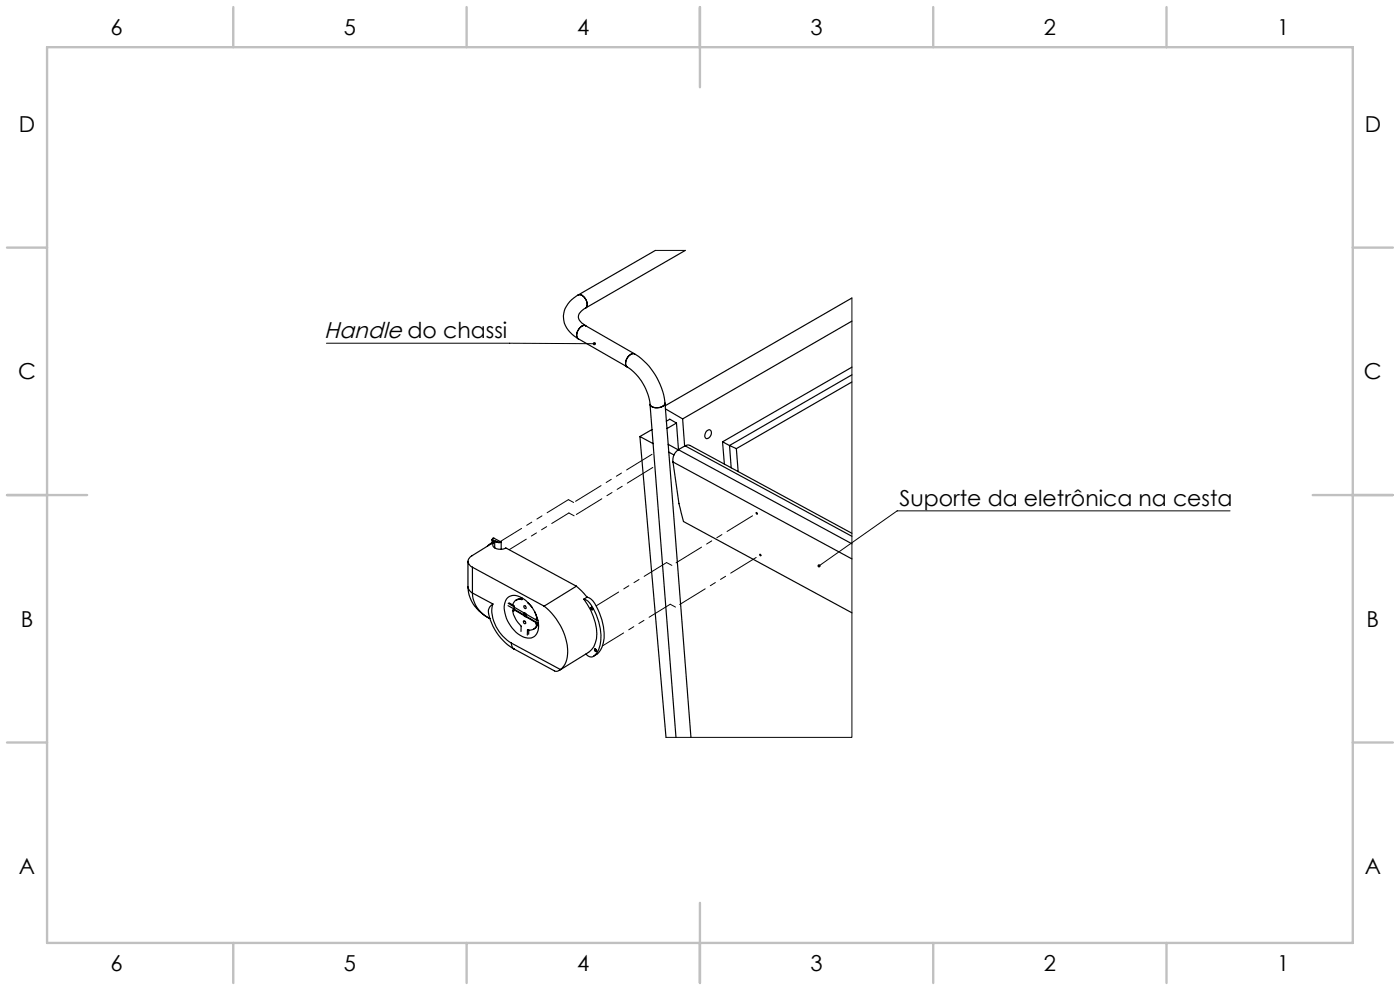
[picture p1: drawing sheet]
<svg xmlns="http://www.w3.org/2000/svg" width="297mm" height="210mm" viewBox="0 0 297 210" stroke-linecap="round" stroke-linejoin="round" font-family="sans-serif">
<path d="M139 53.1h6.4M69.3 72.8l56.8 .1M180.7 63.2v93.2h-39.4M260.9 108.4h-70.6l-16.6 11.6" fill="none" stroke="#000" stroke-width=".21"/>
<g fill="none" stroke="#c0c0c0" stroke-width=".5">
<path d="M10 10h277v190h-277zM49.5 1.5v8.5M99 1.5v8.5M148.5 1.5v17M198 1.5v8.5M247.5 1.5v8.5M1.5 52.5h8.5M287 52.5h8.5M1.5 105h17M278.5 105h17M1.5 157.5h8.5M287 157.5h8.5"/>
<path d="M148.5 191.5v17M49.5 200v8.5M99 200v8.5M198 200v8.5M247.5 200v8.5"/>
</g>
<path d="M173.5 119.8l-.1 .3 .3-.1-.2 .2a.34 .34 0 0 0 .5 .1 .34 .34 0 0 0 0-.5 .34 .34 0 0 0-.5 0zM125.9 72.6a.35 .35 0 0 0 0 .6 .35 .35 0 0 0 .5-.3h-.3h.3l-.3-.3z" fill="#000"/>
<g fill="none" stroke="#000" stroke-width=".25">
<path d="M139 53.1l-16.3 9.5M145.4 53.1l-21.2 12.2M122.7 62.6a5.2 5.2 0 0 0-3 6 6.6 6.6 0 0 0 3 3.3M122.7 62.6a1.86 1.86 0 0 1 1.8 2.3l-.3 .4M122.7 62.6a1.88 1.88 0 0 1 1.8 2.4l-.3 .3M122.7 71.9l10.3 5.9M124.2 65.3a2.48 2.48 0 0 0-1.5 2.1 3.1 3.1 0 0 0 1.5 1.7M124.2 69.1a1.88 1.88 0 0 0-1.8 2.4l.3 .4M124.2 69.1a1.86 1.86 0 0 0-1.8 2.3l.3 .5M124.2 69.1l10.4 6M133 77.8a11 11 0 0 1 4.9 8M134.6 75.1a14.3 14.3 0 0 1 6.5 10.4"/>
<path d="M134.6 75.1a1.91 1.91 0 0 0-1.7 2.6l.1 .1M134.6 75.1a1.86 1.86 0 0 0-1.6 2.7M180.7 68.1l-35.9 20.8M180.7 77.9l-27.4 15.8M180.7 63.2l-39.6 22.9M180.7 79.5l-25.9 15M135.7 92.6l2.9 1.5M135.7 92.6l5.6 63.8M137.9 85.8l5.5 70.6M138.3 91.1l-2.6 1.5M141.1 85.5a1.99 1.99 0 0 1-3.1 .6l-.1-.3M141.1 85.5a1.86 1.86 0 0 1-2.5 .9l-.5-.3-.2-.3"/>
<path d="M141.1 85.5l5.5 70.9M141.2 86.7l3.6 2.2M141.4 89.4l.7-.5 1.4 .8M141.7 94.3l2.2 1.1M141.9 95.9l1.1 .6M142.8 98l1.2 8.8 1 3.8 35.7 19.4M142.8 98l37.9 20.6M143.5 89.7l-2 1.2M143.5 89.7l.4 5.7M143.9 95.4a2.68 2.68 0 0 0-1.1 2.6M143.9 95.4l36.8 19.9M144.8 88.9l.4 5.7"/>
<path d="M145.3 94.6l.5-.2 .6 .1 34.3 18.6M145.3 94.6l-1.4 .8M145.3 94.6l35.4 19.2M149.9 91.5a.61 .61 0 0 1 .8-.2 .61 .61 0 0 1 .2 .8 .82 .82 0 0 1-1.3 .7l-.1-.6zM153.3 93.7l1.5 .8M153.3 93.7l.4 4.8M154.8 94.5l1.4 .7M154.8 94.5l.3 4.7M156.2 95.2l.4 4.8M180.7 81l-24.5 14.2M99.3 119.1v5.4M104.1 115.3l-.7 .5"/>
<path d="M104.1 115.3h.2M104.4 114.5l.1 .2M104.4 114.5v.6M104.5 114.7l.3 .1M104.5 114.7v.3M104.8 114.2h-.2l-.2 .3M104.8 114.2l-.3 .5M104.8 114.9h.2M104.8 114.9l-.7 .4M104.8 114.2l1.4 .7M105 115a.77 .77 0 0 0-.4 .8 .77 .77 0 0 0 .7 .6l1.1 .1 .9-.3 15 8.1M105 115v1.2"/>
<path d="M105 114.9l-4.9 3a1.29 1.29 0 0 0-.8 1.2 1.29 1.29 0 0 0 .9 1.2M105 114.9h.1M105.1 114.9h.2a.89 .89 0 0 0 1 .1M105.1 114.9l-.1 .1M105.2 114.8l-.4 .1M105.2 114.8l-.2 .1M105.2 114.8l.1 .1M106.2 114.9l-.8 .1M106.2 114.9l.1 .1M106.3 115h-.9M106.3 115h.1M106.3 115v1.5"/>
<path d="M161.2 117.6l.2 .1v.2l-.2-.1zM99.3 124.5a7.7 7.7 0 0 0 4.6 6.7M99.3 124.5l.4 .8 .5 .5M100.2 125.8a6.3 6.3 0 0 0 3.7 5.4M100.2 125.8l4.4 2.3M100.2 120.3v5.5M100.2 120.3l15.2 8.3M104.6 128.1a2 2 0 0 0-.8 2.7 11.4 11.4 0 0 0 5.3 6.9M104.6 128.1a7.6 7.6 0 0 0 2.5 7.3l1.4 1M107.7 126.8a2.44 2.44 0 0 1 3 0 7.2 7.2 0 0 1 3.5 6.9 2.16 2.16 0 0 1-3.5 1.3 7 7 0 0 1-3.6-7.2zM107.8 128.5l1.3 .7M107.8 128l1.2 .7"/>
<path d="M108 127.9l.8 .4M108.5 136.4l.1 .7 .5 .6M108.5 136.4l10.4 5.6M108.7 129.5a6.1 6.1 0 0 0 1.9 3.3l-.1 1.1M108.8 128.3l.2 .2v.3l4.8 2.7M109 129.3v.3l-.3-.1M109 129.3l2.1 1.3M109 129.3l-.3 .2M109 129.3h.1M109.1 137.7l8.5 4.6a1.09 1.09 0 0 0 1.3-.3M109.1 129.2l2.1 1.3M109.1 129.2l-.1 .1"/>
<path d="M110.8 126.9l-.1 .3a1.47 1.47 0 0 0-1.9 1.1M110.8 127h-.8l-.6 .3M111.1 131.7a.31 .31 0 0 1 .4 .2 .31 .31 0 0 1-.2 .4l-.2-.2zM111.1 128.5a.34 .34 0 0 1 .4 .2 .34 .34 0 0 1 0 .4l-.3-.2zM111.1 130.6l.4 .2M111.2 130.5l.4 .2M111.2 130.5l-.1 .1M111.5 130.8l2.3 1.3M111.6 130.7l2.3 1.3M111.6 130.7l-.1 .1M111.7 130.3v.3a.31 .31 0 0 1-.4-.1 .31 .31 0 0 1 0-.4l.4 .5M111.7 130.4l-.1 .1"/>
<path d="M112.1 128l.8 .8M112.1 127.9v.1M112.2 133.6l-.1 .9M113.4 129.7l.5 1.6M113.7 132.4l.2 .1M113.8 132.1l-.1 .3M113.9 132l.3 .2M113.9 132.5a1.47 1.47 0 0 1-2 1.1v1.1M113.9 132l-.1 .1M113.9 131.3l-.1-.1v.3M113.9 131.5h-.1M113.9 131.5l.2 .1"/>
<path d="M114 132.1v.1M114 131.3h-.1M114 132.2l-.3 .2M114 132.2l.2 .1M114.1 131.4l-.2 .1M114.2 132.3l-.5 .8-.5 .3M114.2 132.3l-.3 .2M115.4 128.6a12.6 12.6 0 0 1 4.9 10.8l-.5 1.5-.9 1.1M122.3 124.3l2.3 2.4M122.3 124.3l-6.9 4.3M123.9 127.1a4.1 4.1 0 0 1 2.3 2.7 9.6 9.6 0 0 1 .6 8.4 1.68 1.68 0 0 1-1.7 1.1l-.8-.6M123.9 127.1l.6-.4a3.9 3.9 0 0 1 2.4 2.7 9.6 9.6 0 0 1 .6 8.4 2.98 2.98 0 0 1-1.6 1.4"/>
<path d="M123.9 127.1a12.7 12.7 0 0 1 2.6 8.4 3.9 3.9 0 0 1-1.7 2.9M124.8 138.4l-6.1 3.8M125.3 128.9a.27 .27 0 0 1 .4 .1 .27 .27 0 0 1-.1 .4zM125.4 128.9h.2M125.4 128.9h.1M125.4 129.1h.1M125.5 129l-.1 .1M125.5 129.1v.1M125.6 129.1l-.1 .1M125.6 129v.1M125.6 129.1h.1M125.6 129h-.1"/>
<path d="M125.6 129l-.2 .1M125.6 129.1h-.1M125.7 129.1h-.1M125.7 129.3h.1M125.8 129.1l-.1 .2M126.1 137.7a.29 .29 0 0 1 .4 .1 .29 .29 0 0 1-.1 .4zM126.2 137.7l.2 .1M126.2 137.9l.1 .1M126.3 138h.1M126.3 137.9h-.1M126.3 137.9h.1M126.4 138h-.1"/>
<path d="M126.4 137.8v.1M126.4 137.9v.1M126.4 137.8l-.1 .1M126.4 137.9h-.2M126.4 137.9l-.1 .1M126.4 138h.1M126.5 138.1h.1M126.5 138v.1"/>
<circle cx="160.6" cy="108.9" r=".16"/>
<circle cx="125.6" cy="129.1" r=".21"/>
<circle cx="126.4" cy="137.9" r=".22"/>
</g>
<path d="M142.5 119.9l18-11M143.3 128.8l18-11.1" fill="none" stroke="#000" stroke-width=".21" stroke-dasharray="6.3 1.3 1.3 1.3 1.3 1.3" stroke-dashoffset="-1"/>
<path d="M120.6 106l1.1 .6M120.7 108.8l1.1 .6M141.4 119.3l1.1 .6M142.2 128.2l1.1 .6" fill="none" stroke="#000" stroke-width=".21" stroke-dasharray="6.3 1.3 1.3 1.3 1.3 1.3"/>
<path d="M127.8 137l14.4-8.8" fill="none" stroke="#000" stroke-width=".21" stroke-dasharray="6.3 1.3 1.3 1.3 1.3 1.3" stroke-dashoffset="1.1"/>
<path d="M126.5 128.5l14.9-9.2" fill="none" stroke="#000" stroke-width=".21" stroke-dasharray="6.3 1.3 1.3 1.3 1.3 1.3" stroke-dashoffset=".8"/>
<path d="M121.7 106.6l17-10.5M121.8 109.4l17.2-10.5" fill="none" stroke="#000" stroke-width=".21" stroke-dasharray="6.3 1.3 1.3 1.3 1.3 1.3" stroke-dashoffset="-.5"/>
<path d="M108 116.6l12.7-7.8" fill="none" stroke="#000" stroke-width=".21" stroke-dasharray="6.3 1.3 1.3 1.3 1.3 1.3" stroke-dashoffset="2.1"/>
<path d="M106.1 114.9l14.5-8.9" fill="none" stroke="#000" stroke-width=".21" stroke-dasharray="6.3 1.3 1.3 1.3 1.3 1.3" stroke-dashoffset="1"/>
<text font-size="4.8" x="68.8" y="71.7">Handle do chassi</text>
<g font-size="4.7">
<text x="23.5" y="7.4">6</text>
<text x="73" y="7.4">5</text>
<text x="122.5" y="7.4">4</text>
<text x="172" y="7.4">3</text>
<text x="221.5" y="7.4">2</text>
<text x="271" y="7.4">1</text>
<text x="4" y="27.9">D</text>
<text x="289.5" y="27.9">D</text>
<text x="3.9" y="80.4">C</text>
<text x="289.4" y="80.4">C</text>
<text x="190.8" y="107.3">Suporte da eletrônica na cesta</text>
<text x="4.4" y="132.9">B</text>
<text x="289.9" y="132.9">B</text>
<text x="4" y="185.4">A</text>
<text x="289.5" y="185.4">A</text>
<text x="23.5" y="205.9">6</text>
<text x="73" y="205.9">5</text>
<text x="122.5" y="205.9">4</text>
<text x="172" y="205.9">3</text>
<text x="221.5" y="205.9">2</text>
<text x="271" y="205.9">1</text>
</g>
</svg>
